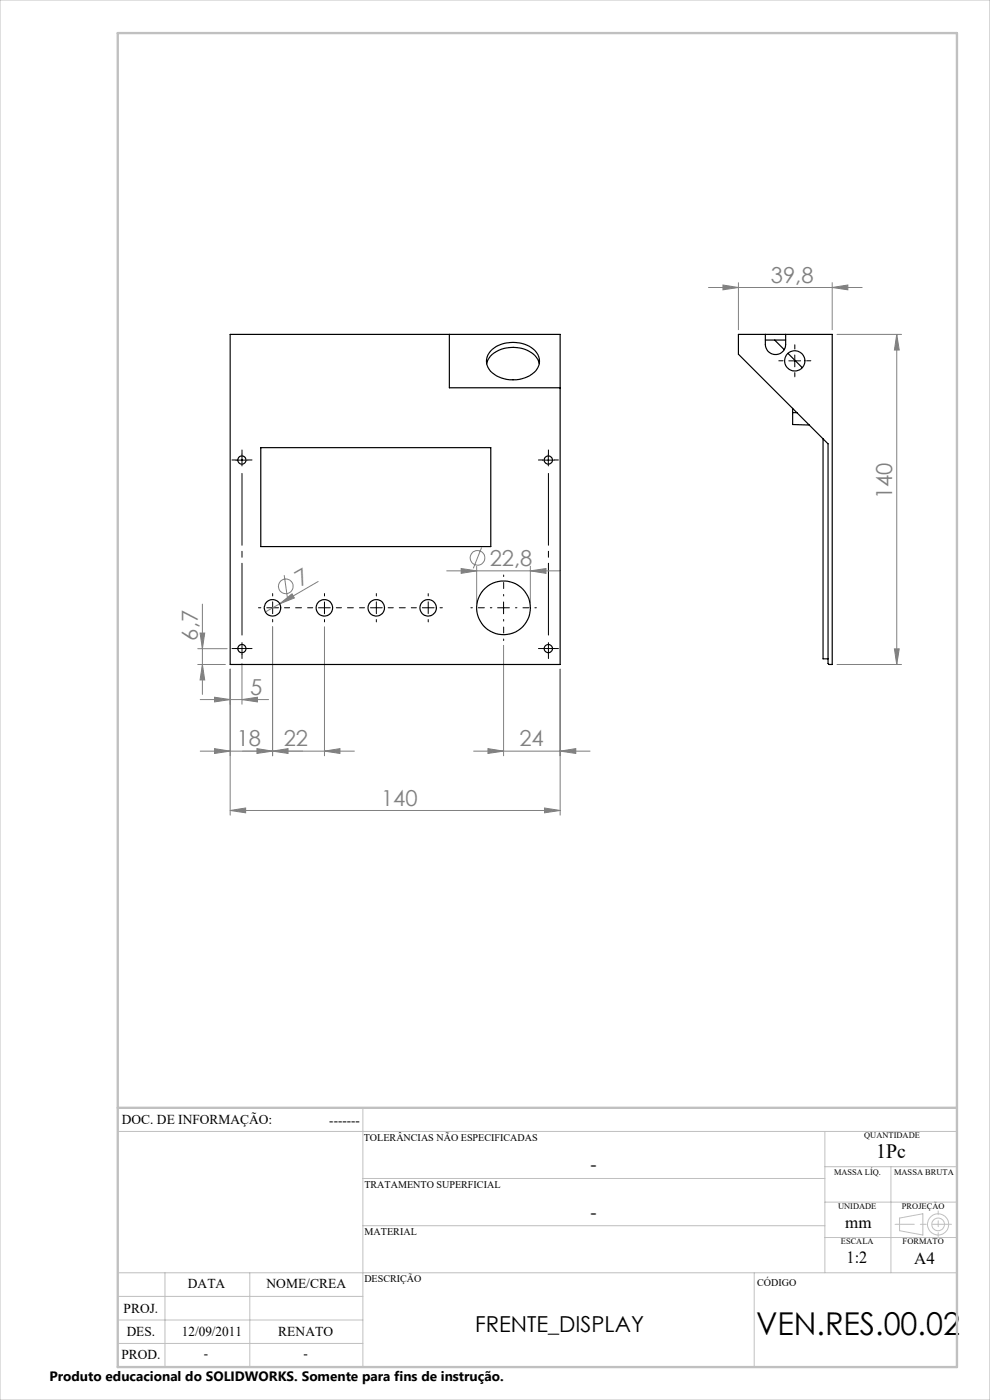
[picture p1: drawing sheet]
<svg xmlns="http://www.w3.org/2000/svg" width="210mm" height="297mm" viewBox="0 0 210 297" stroke-linecap="round" stroke-linejoin="round" font-family="sans-serif">
<g fill="none" stroke="#808080" stroke-width=".21">
<path d="M156.6 60v10M176.5 60v10M150.3 61h32.6M153.4 60.5l3.2 .5-3.2 .5zM176.5 61l3.3-.5v1zM177.6 70.9h13.6M190.2 70.9l.5 3.4h-1zM190.2 70.9v70.1M102.2 116.1l-1.8 4.5M41.9 137.6h6.3M42.4 134.3h1l-.5 3.3zM42.9 128.2v19.1"/>
<path d="M57.8 133v27.3M59.3 128.1l2.6-2.1 .5 .9zM59.3 128.1l-3 1.7M60.3 122l.7 4.7M67.5 123.4l-8.2 4.7M68.8 133v27.3M94.8 121.1h24.1M97.8 120.6l3.3 .5-3.3 .5zM101.1 120.1v7.8M106.8 136.9v23.4M112.5 121.1l3.3-.5v1zM112.5 120.1v7.8"/>
<path d="M189.7 137.7h1l-.5 3.3zM41.9 141h5.9M42.5 148.4h14.5M42.9 141l.5 3.2h-1zM45.5 158.8l3.3 .5-3.3 .5zM45.5 147.9l3.3 .5-3.3 .5zM48.8 142v30.9M51.3 148.4l3.3-.5v1zM51.3 140.7v8.7M54.5 158.8l3.3 .5-3.3 .5zM57.8 159.3l3.3-.5v1zM68.8 159.3l3.3-.5v1z"/>
<path d="M75.2 159.3h-32.7M100.5 159.3h24.7M103.5 158.8l3.3 .5-3.3 .5zM118.8 159.3l3.3-.5v1zM118.8 142v30.9M177.6 141h13.6M48.8 171.9l3.3-.5v1zM48.8 171.9h70M115.5 171.4l3.3 .5-3.3 .5z"/>
<circle cx="101.3" cy="118.4" r="1.55"/>
<circle cx="60.6" cy="124.4" r="1.56"/>
</g>
<g fill="none" stroke="#c0c0c0" stroke-width=".21">
<path d="M0 0h210v297h-210zM77 235v55M25 240h178M77 250h98M175 240v30M175 255h28M175 247.5h28M189 247.5v22.5M190.8 258.4l5-.9v4.5l-5-.9zM25 275h52M25 270h178M35 270v20"/>
<path d="M53 270v20M77 260h98M160 270v20M175 262.5h28M25 285h52M25 280h52"/>
<circle cx="199" cy="259.7" r="1.34"/>
<circle cx="199" cy="259.7" r="2.25"/>
</g>
<g fill="none" stroke="#000" stroke-width=".21" stroke-dasharray="15.2 1.3 1.3 1.3">
<path d="M166.1 76.5h-.9M168.6 74v-.9M168.6 79v.9M171.1 76.5h.9M50.1 97.6h-.9M51.3 96.3v-.8M52.6 97.6h.9M115.1 97.6h-.9M116.3 96.3v-.8M117.6 97.6h.9M50.1 137.6h-.9M51.3 137.6v-1.3"/>
<path d="M51.3 137.6h-1.2M51.3 137.6v1.2M51.3 137.6h1.3M51.3 138.8v.9M52.6 137.6h.9M55.3 128.9h-.5M57.8 128.9v-1.2M57.8 128.9h-1.2M57.8 128.9v1.3M57.8 128.9h1.3M57.8 126.4v-.5M57.8 131.4v.5"/>
<path d="M68.8 126.4v-.5M68.8 131.4v.5M79.8 128.9v-1.2M79.8 128.9h-1.2M79.8 128.9v1.3M79.8 128.9h1.3M79.8 126.4v-.5M79.8 131.4v.5M90.8 128.9v-1.2M90.8 128.9h-1.2M90.8 128.9v1.3M90.8 128.9h1.3"/>
<path d="M90.8 126.4v-.5M90.8 131.4v.5M93.3 128.9h.5M115.1 137.6h-.9M116.3 137.6v-1.3M116.3 137.6h-1.2M116.3 137.6v1.2M116.3 137.6h1.3M116.3 138.8v.9M117.6 137.6h.9"/>
</g>
<path d="M51.3 135.1v-35M116.3 135.1v-35" fill="none" stroke="#000" stroke-width=".21" stroke-dasharray="15.2 1.3 1.3 1.3" stroke-dashoffset="-.4"/>
<path d="M60.3 128.9h6M71.3 128.9h6M82.3 128.9h6" fill="none" stroke="#000" stroke-width=".21" stroke-dasharray="15.2 1.3 1.3 1.3" stroke-dashoffset="14.1"/>
<path d="M104.3 128.9h-4.4M106.8 126.4v-4.4M106.8 131.4v4.5M109.3 128.9h4.5" fill="none" stroke="#000" stroke-width=".21" stroke-dasharray="15.2 1.3 1.3 1.3" stroke-dashoffset="14.9"/>
<path d="M167.3 76.5h2.5M168.6 75.3v2.5M50.1 97.6h2.5M51.3 96.3v2.5M115.1 97.6h2.5M116.3 96.3v2.5M67.6 128.9h2.5M68.8 127.7v2.5M105.6 128.9h2.5M106.8 127.7v2.5" fill="none" stroke="#000" stroke-width=".21"/>
<path d="M201.8 259.7h-11.9" fill="none" stroke="#c0c0c0" stroke-width=".21" stroke-dasharray="15.2 1.3 1.3 1.3" stroke-dashoffset="11.2"/>
<path d="M199 256.9v5.4" fill="none" stroke="#c0c0c0" stroke-width=".21" stroke-dasharray="15.2 1.3 1.3 1.3" stroke-dashoffset="14.4"/>
<path d="M25 7h178v283h-178zM25 235h178" fill="none" stroke="#c0c0c0" stroke-width=".5"/>
<g fill="#808080">
<path d="M59.3 128.1l2.6-2.1 .5 .9z"/>
<path d="M176.5 61l3.3-.5v1zM153.4 60.5l3.2 .5-3.2 .5z"/>
<path d="M57.8 159.3l3.3-.5v1zM45.5 158.8l3.3 .5-3.3 .5zM51.3 148.4l3.3-.5v1zM45.5 147.9l3.3 .5-3.3 .5z"/>
<path d="M48.8 171.9l3.3-.5v1zM115.5 171.4l3.3 .5-3.3 .5zM54.5 158.8l3.3 .5-3.3 .5zM68.8 159.3l3.3-.5v1zM97.8 120.6l3.3 .5-3.3 .5zM112.5 121.1l3.3-.5v1zM103.5 158.8l3.3 .5-3.3 .5zM118.8 159.3l3.3-.5v1z"/>
<path d="M42.4 134.3h1l-.5 3.3zM42.9 141l.5 3.2h-1zM190.2 70.9l.5 3.4h-1zM189.7 137.7h1l-.5 3.3z"/>
</g>
<g fill="none" stroke="#000" stroke-width=".25">
<path d="M48.8 70.9h70v70.1h-70zM95.3 70.9v11.4h23.5M103.2 77.1a5.3 5.3 0 0 1 5.6-3.4 5.6 5.6 0 0 1 5.5 3.1l.1 .3M104.4 74.1a7.1 7.1 0 0 1 9.2 .4 3.3 3.3 0 0 1-1.3 5.2 6.9 6.9 0 0 1-8.5-1.4 3.1 3.1 0 0 1 .6-4.2zM156.6 70.9h19.9v70.1h-.6l-.3-.2v-46.6l-19-19.1zM162.3 70.9v2.2a2.15 2.15 0 0 0 2.2 2.1 2.15 2.15 0 0 0 2.2-2.1v-2.2M162.3 72.1h4.4M164.3 72.1l2.1 2.1M167.1 75l3.1 3M55.3 95h48.8v21h-48.8zM168.1 86.6v.9M168.1 87.5v2.6l3.6 .1"/>
<path d="M168.1 87.5l1 .1M174.6 93.1v46.7h1"/>
<circle cx="168.6" cy="76.6" r="2.15"/>
<circle cx="51.3" cy="97.6" r=".87"/>
<circle cx="116.3" cy="97.6" r=".87"/>
<circle cx="51.3" cy="137.6" r=".87"/>
<circle cx="57.8" cy="129" r="1.75"/>
<circle cx="68.8" cy="129" r="1.75"/>
<circle cx="79.8" cy="129" r="1.75"/>
<circle cx="90.8" cy="129" r="1.76"/>
<circle cx="106.8" cy="128.9" r="5.7"/>
<circle cx="116.3" cy="137.6" r=".87"/>
</g>
<text font-size="6.7" x="160.4" y="283.1">VEN.RES.00.02</text>
<g font-size="4.7" fill="#808080">
<text x="163.5" y="59.9">39,8</text>
<text x="189.2" y="105.8" transform="rotate(-90 189.2 105.8)">140</text>
<text x="63.7" y="124.6" transform="rotate(-30 63.7 124.6)">7</text>
<text x="103.9" y="120">22,8</text>
<text x="41.9" y="135.9" transform="rotate(-90 41.9 135.9)">6,7</text>
<text x="53.1" y="147.4">5</text>
<text x="50.2" y="158.3">18</text>
<text x="60.2" y="158.3">22</text>
<text x="110.2" y="158.3">24</text>
<text x="80.8" y="170.9">140</text>
</g>
<text font-size="4.7" x="100.8" y="282.6">FRENTE_DISPLAY</text>
<text font-size="4.3" x="185.9" y="245.8">1Pc</text>
<g font-size="4">
<text x="125.2" y="248.4">-</text>
<text x="125.2" y="258.6">-</text>
</g>
<g font-size="3.6">
<text x="179.3" y="260.6">mm</text>
<text x="179.6" y="267.9">1:2</text>
<text x="193.9" y="268.1">A4</text>
</g>
<g font-size="2.9">
<text x="25.9" y="238.4">DOC. DE INFORMAÇÃO:</text>
<text x="69.8" y="238.6">-------</text>
<text x="39.9" y="273.2">DATA</text>
<text x="56.5" y="273.2">NOME/CREA</text>
<text x="26.2" y="278.6">PROJ.</text>
<text x="26.9" y="283.4">DES.</text>
<text x="38.6" y="283.4">12/09/2011</text>
<text x="59" y="283.4">RENATO</text>
<text x="10.5" y="292.9">Produto educacional do SOLIDWORKS. Somente para fins de instrução.</text>
<text x="25.7" y="288.3">PROD.</text>
<text x="43.3" y="288">-</text>
<text x="64.4" y="288">-</text>
</g>
<g font-size="2.2">
<text x="77.2" y="242.1">TOLERÂNCIAS NÃO ESPECIFICADAS</text>
<text x="77.3" y="251.9">TRATAMENTO SUPERFICIAL</text>
<text x="77.3" y="261.9">MATERIAL</text>
<text x="77.3" y="272.1">DESCRIÇÃO</text>
<text x="160.6" y="272.8">CÓDIGO</text>
</g>
<g font-size="1.8">
<text x="183.3" y="241.4">QUANTIDADE</text>
<text x="176.9" y="249.2">MASSA LÍQ.</text>
<text x="189.7" y="249.2">MASSA BRUTA</text>
<text x="177.8" y="256.5">UNIDADE</text>
<text x="191.3" y="256.5">PROJEÇÃO</text>
<text x="178.4" y="264">ESCALA</text>
<text x="191.5" y="264">FORMATO</text>
</g>
</svg>
